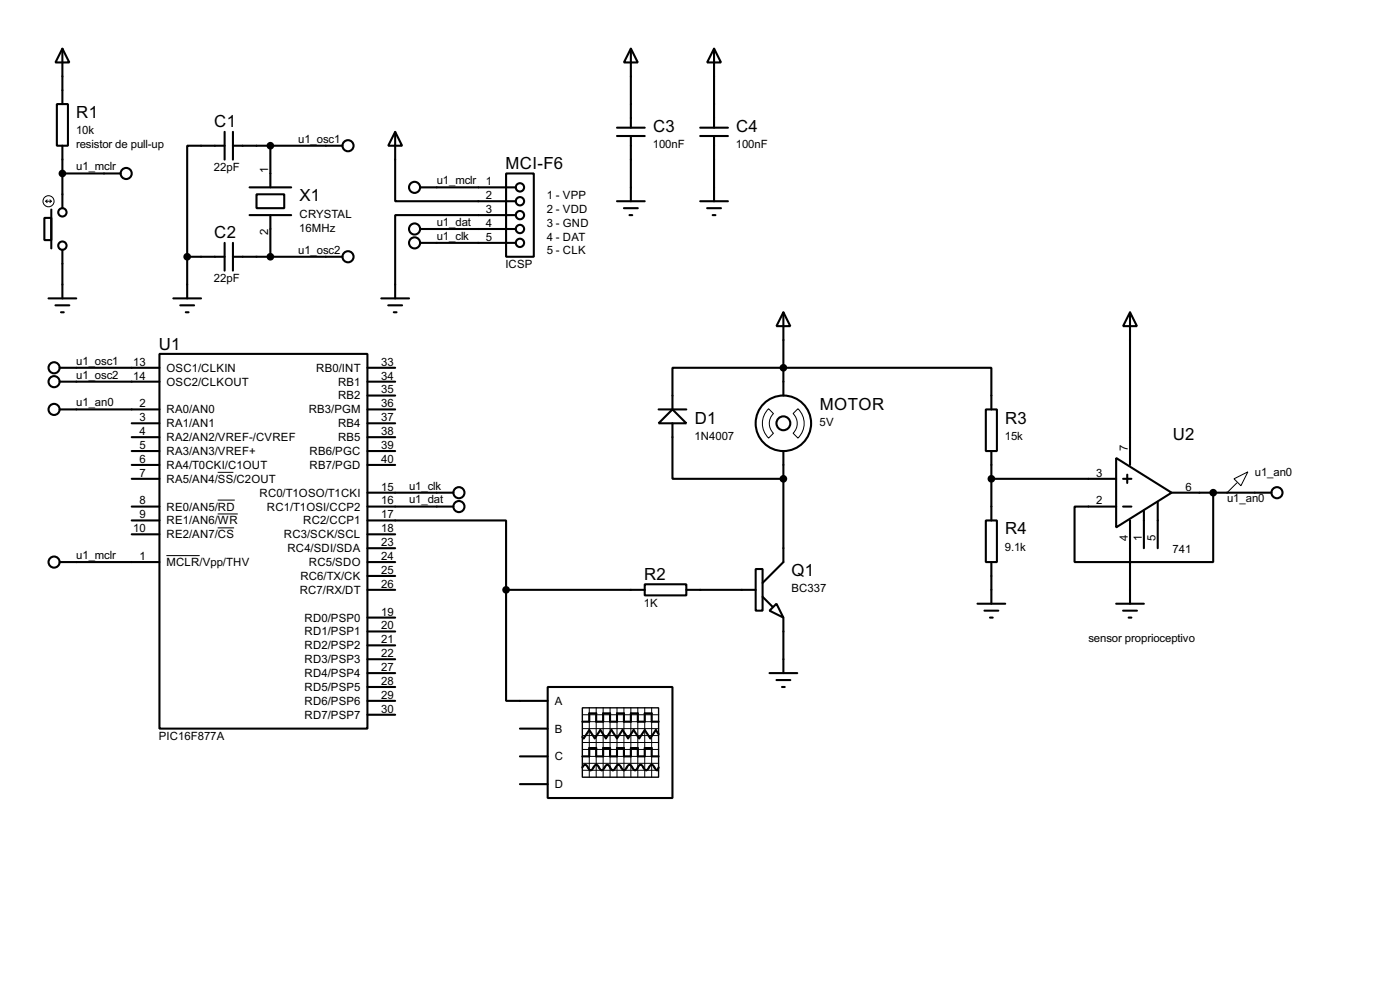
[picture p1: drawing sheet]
<svg xmlns="http://www.w3.org/2000/svg" width="256mm" height="180mm" viewBox="0 0 256 180" stroke-linecap="round" stroke-linejoin="round" font-family="sans-serif">
<g fill="none" stroke="#000" stroke-width=".38">
<path d="M10.4 19h2v7.7h-2zM11.4 8.9l1.3 2.5h-2.5zM11.4 8.9v10.1M115.6 8.9l1.2 2.5h-2.5zM115.6 8.9v14.5M130.8 8.9l1.3 2.5h-2.6zM130.8 8.9v14.5M8.1 39.9h1.3v4h-1.3zM9.4 38.4v7.1M11.4 26.7v11.4M11.4 31.7h10.7M41.1 26.7h-6.8v20.3"/>
<path d="M41.1 24.1v5.1M42.7 26.7h20M42.7 24.1v5.1M45.7 34.3h7.6M45.7 39.4h7.6M47 35.6h5.1v2.5h-5.1zM49.5 26.7v7.6M49.5 39.4v7.6M72.4 24.1l1.3 2.6h-2.6zM72.4 24.1v12.7h22.1M77 34.3h17.5M92.7 31.7h5.1v15.3h-5.1z"/>
<path d="M94.5 39.4h-22.1v15.2M113 36.8h5.1M113 24.9h5.1M113 23.4h5.1M114.3 38.1h2.5M115.3 39.4h.5M115.6 24.9v11.9M128.3 36.8h5M128.3 24.9h5M128.3 23.4h5M129.5 38.1h2.6M130.6 39.4h.5"/>
<path d="M130.8 24.9v11.9M8.9 54.6h5.1M10.2 55.9h2.5M11.2 57.1h.5M11.4 45.7v8.9M31.7 54.6h5.1M33 55.9h2.6M34 57.1h.5M34.3 47v7.6M34.3 47h6.8M41.1 44.4v5.1M42.7 47h20"/>
<path d="M42.7 44.4v5.1M69.8 54.6h5.1M71.1 55.9h2.6M72.1 57.1h.5M77 44.4h17.5M77 41.9h17.5M143.5 57.1l1.3 2.6h-2.6zM143.5 57.1v15.3M207 57.1l1.3 2.6h-2.6zM207 57.1v28M10.9 67.3h18.3M10.9 69.8h18.3"/>
<path d="M10.9 74.9h18.3M24.1 77.5h5.1M29.2 64.8h38.1v68.5h-38.1zM67.3 67.3h5.1M67.3 69.8h5.1M67.3 74.9h5.1M67.3 77.5h5.1M67.3 72.4h5.1M120.6 74.9h5.1M123.2 74.9l2.5 2.6h-5.1zM123.2 74.9v-7.6h58.4v7.6M123.2 77.5v10.1h20.3"/>
<path d="M180.6 74.9h2v7.6h-2zM24.1 92.7h5.1M24.1 87.6h5.1M24.1 80h5.1M24.1 85.1h5.1M24.1 95.2h5.1M24.1 97.8h5.1M24.1 82.5h5.1M67.3 95.2h25.4v12.7M67.3 90.2h15.8M67.3 92.7h15.8M67.3 80h5.1"/>
<path d="M67.3 85.1h5.1M67.3 97.8h5.1M67.3 82.5h5.1M143.5 82.5v20.4l-3.8 3.8M180.6 95.2h2v7.7h-2zM181.6 82.5v12.7M181.6 87.6h22.9M204.5 83.8l10.1 6.4-10.1 6.3zM205.7 92.7h1.6M205.7 87.6h1.6M206.5 86.9v1.5M207 95.2v15.3"/>
<path d="M209.5 93.5v6.8M212.1 91.9v8.4M214.6 90.2h18.3M222.2 90.2v12.7h-25.4v-10.2h7.7M10.9 102.9h18.3M67.3 102.9h5.1M67.3 107.9h5.1M67.3 113h5.1M67.3 115.6h5.1M67.3 118.1h5.1M67.3 105.4h5.1M67.3 100.3h5.1"/>
<path d="M92.7 107.9v20.4h7.6M92.7 107.9h25.4M118.1 106.9h7.6v2.1h-7.6zM125.7 107.9h12.7M138.4 104.1h1.3v7.7h-1.3zM139.7 109.2l1.8 1.8M141 111.8l1.2-1.3 1.3 2.5zM143.5 113v10.2M179.1 110.5h5M180.3 111.8h2.6M181.4 113h.5M181.6 102.9v7.6"/>
<path d="M204.5 110.5h5M205.7 111.8h2.6M206.8 113h.5M67.3 130.8h5.1M67.3 128.3h5.1M67.3 125.7h5.1M67.3 123.2h5.1M67.3 120.6h5.1M95.2 138.4h5.1M95.2 133.3h5.1M100.3 125.7h22.9v20.3h-22.9zM106.7 132.1h1.2v-1.5h1.3v1.5h1.3v-1.5h1.3v1.5h1.2v-1.5h1.3v1.5h1.3v-1.5h1.2v1.5h1.3v-1.5h1.3v1.5h1.2"/>
<path d="M106.7 138.4h1.2v-1.5h1.3v1.5h1.3v-1.5h1.3v1.5h1.2v-1.5h1.3v1.5h1.3v-1.5h1.2v1.5h1.3v-1.5h1.3v1.5h1.2M120.6 134.4l-.5-.8-1 1.5-1-1.5-1 1.5-1-1.5-1 1.5-1.1-1.5-1 1.5-1-1.5-1 1.5-1-1.5-1 1.5-1.1-1.5-1 1.5-.2-.2M141 123.2h5M142.2 124.5h2.6M143.3 125.7h.5M95.2 143.5h5.1M106.7 140.5l.5-.5 .3 .1 .5 .7 .2 .2 .3-.2 .5-.7 .2-.1 .3 .1 .5 .7 .2 .2 .3-.2 .5-.7 .3-.1 .2 .1 .5 .7 .3 .2 .2-.2 .5-.7 .3-.1 .2 .1 .6 .7 .2 .2 .3-.2 .5-.7 .2-.1 .3 .1 .5 .7 .2 .2 .3-.2 .5-.7 .2-.1 .3 .1 .5 .7 .3 .2 .2-.2 .5-.7 .3-.1 .2 .1 .6 .7 .2 .2 .2-.5"/>
<circle cx="11.4" cy="38.9" r=".76"/>
<circle cx="23.1" cy="31.8" r="1.02"/>
<circle cx="63.8" cy="26.7" r="1.02"/>
<circle cx="75.9" cy="34.3" r="1.02"/>
<circle cx="95.2" cy="36.8" r=".76"/>
<circle cx="95.2" cy="34.3" r=".76"/>
<circle cx="95.2" cy="39.4" r=".76"/>
<circle cx="11.4" cy="45" r=".76"/>
<circle cx="63.8" cy="47" r="1.02"/>
<circle cx="75.9" cy="44.5" r="1.02"/>
<circle cx="75.9" cy="41.9" r="1.02"/>
<circle cx="95.2" cy="44.5" r=".76"/>
<circle cx="95.2" cy="41.9" r=".76"/>
<circle cx="9.9" cy="67.3" r="1.02"/>
<circle cx="9.9" cy="74.9" r="1.02"/>
<circle cx="9.9" cy="69.9" r="1.02"/>
<circle cx="143.5" cy="77.5" r="5.1"/>
<circle cx="143.5" cy="77.5" r="1.27"/>
<circle cx="84.1" cy="92.7" r="1.02"/>
<circle cx="84.1" cy="90.2" r="1.02"/>
<circle cx="233.9" cy="90.2" r="1.02"/>
<circle cx="9.9" cy="102.9" r="1.02"/>
</g>
<g fill="none" stroke="#000" stroke-width=".18">
<path d="M8.4 36.8h1M8.4 36.8l.2 .3M8.6 36.6l-.2 .2M9.1 36.6l.3 .2M9.4 36.8l-.3 .3M140.8 74.8l.9 .9a2.51 2.51 0 0 0 0 3.6l-.9 .9a3.7 3.7 0 0 1 0-5.4zM145.3 75.7l.9-.9a3.7 3.7 0 0 1 0 5.4l-.9-.9a2.51 2.51 0 0 0 0-3.6zM39.9 86.4h2.9M39.9 91.5h3.1M39.9 94.1h3.7M39.9 96.6h3M226.1 87.6l2.5-1.2-1.3 2.5z"/>
<path d="M226.6 88.4l-1.8 1.8M30.5 101.7h6.1M106.7 133.3h13.9M106.7 130.8h13.9M106.7 132.1h13.9M106.7 134.6h13.9M106.7 137.2h13.9M106.7 138.4h13.9M106.7 139.7h13.9M106.7 135.9h13.9M107.9 129.5v12.7M109.2 129.5v12.7"/>
<path d="M110.5 129.5v12.7M111.8 129.5v12.7M113 129.5v12.7M114.3 129.5v12.7M115.6 129.5v12.7M116.8 129.5v12.7M118.1 129.5v12.7M119.4 129.5v12.7M106.7 141h13.9"/>
<circle cx="8.9" cy="36.8" r="1.02"/>
</g>
<g fill="#000" stroke="#000" stroke-width=".38">
<circle cx="11.4" cy="31.7" r=".51"/>
<circle cx="49.5" cy="26.7" r=".51"/>
<circle cx="34.3" cy="47" r=".51"/>
<circle cx="49.5" cy="47" r=".51"/>
<circle cx="143.5" cy="67.3" r=".51"/>
<circle cx="143.5" cy="87.6" r=".51"/>
<circle cx="181.6" cy="87.6" r=".51"/>
<circle cx="222.2" cy="90.2" r=".51"/>
<circle cx="92.7" cy="107.9" r=".51"/>
</g>
<path d="M106.7 129.5h13.9v12.7h-13.9z" fill="none" stroke="#000" stroke-width=".25"/>
<g font-size="3.4">
<text x="14" y="21.6">R1</text>
<text x="39.3" y="23.3">C1</text>
<text x="119.6" y="24.2">C3</text>
<text x="134.8" y="24.2">C4</text>
<text x="92.6" y="30.9">MCI-F6</text>
<text x="54.9" y="36.9">X1</text>
<text x="39.3" y="43.6">C2</text>
<text x="29.1" y="64">U1</text>
<text x="127.3" y="77.5">D1</text>
<text x="150.2" y="75">MOTOR</text>
<text x="184.1" y="77.5">R3</text>
<text x="214.9" y="80.5">U2</text>
<text x="184.1" y="97.8">R4</text>
<text x="118" y="106.1">R2</text>
<text x="145" y="105.4">Q1</text>
</g>
<g font-size="2.3">
<text x="13.9" y="24.6">10k</text>
<text x="13.9" y="27.1">resistor de pull-up</text>
<text x="54.6" y="26.1">u1_osc1</text>
<text x="119.6" y="27.1">100nF</text>
<text x="134.8" y="27.1">100nF</text>
<text x="14" y="31.2">u1_mclr</text>
<text x="39.2" y="31.3">22pF</text>
<text x="49.1" y="31.8" transform="rotate(-90 49.1 31.8)">1</text>
<text x="80" y="33.7">u1_mclr</text>
<text x="89" y="33.9">1</text>
<text x="54.9" y="39.8">CRYSTAL</text>
<text x="80" y="41.4">u1_dat</text>
<text x="89" y="36.4">2</text>
<text x="89" y="39">3</text>
<text x="89" y="41.5">4</text>
<text x="100.2" y="36.4">1 - VPP</text>
<text x="100.2" y="38.9">2 - VDD</text>
<text x="100.2" y="41.5">3 - GND</text>
<text x="49.1" y="43.1" transform="rotate(-90 49.1 43.1)">2</text>
<text x="54.6" y="46.4">u1_osc2</text>
<text x="54.8" y="42.4">16MHz</text>
<text x="80" y="43.9">u1_clk</text>
<text x="89" y="44.1">5</text>
<text x="100.2" y="44">4 - DAT</text>
<text x="100.2" y="46.6">5 - CLK</text>
<text x="39.2" y="51.6">22pF</text>
<text x="92.6" y="49.1">ICSP</text>
<text x="14" y="66.8">u1_osc1</text>
<text x="14" y="69.3">u1_osc2</text>
<text x="24.4" y="66.9">13</text>
<text x="24.4" y="69.5">14</text>
<text x="30.5" y="68">OSC1/CLKIN</text>
<text x="30.5" y="70.6">OSC2/CLKOUT</text>
<text x="57.9" y="68">RB0/INT</text>
<text x="61.9" y="70.6">RB1</text>
<text x="69.8" y="69.5">34</text>
<text x="69.8" y="66.9">33</text>
<text x="14" y="74.4">u1_an0</text>
<text x="25.5" y="74.5">2</text>
<text x="25.5" y="77.1">3</text>
<text x="30.5" y="75.6">RA0/AN0</text>
<text x="56.6" y="75.6">RB3/PGM</text>
<text x="61.9" y="73.1">RB2</text>
<text x="69.8" y="77.1">37</text>
<text x="69.8" y="74.5">36</text>
<text x="69.8" y="72">35</text>
<text x="150.2" y="77.9">5V</text>
<text x="25.5" y="79.6">4</text>
<text x="25.5" y="82.2">5</text>
<text x="30.5" y="78.2">RA1/AN1</text>
<text x="30.5" y="80.7">RA2/AN2/VREF-/CVREF</text>
<text x="30.5" y="83.3">RA3/AN3/VREF+</text>
<text x="56.7" y="83.3">RB6/PGC</text>
<text x="61.9" y="80.7">RB5</text>
<text x="61.9" y="78.2">RB4</text>
<text x="69.8" y="82.2">39</text>
<text x="69.8" y="79.6">38</text>
<text x="127.2" y="80.5">1N4007</text>
<text x="184.1" y="80.5">15k</text>
<text x="206.6" y="82.5" transform="rotate(-90 206.6 82.5)">7</text>
<text x="25.5" y="84.7">6</text>
<text x="25.5" y="87.2">7</text>
<text x="30.5" y="85.8">RA4/T0CKI/C1OUT</text>
<text x="30.5" y="88.3">RA5/AN4/SS/C2OUT</text>
<text x="56.7" y="85.8">RB7/PGD</text>
<text x="69.8" y="84.7">40</text>
<text x="69.8" y="89.8">15</text>
<text x="74.9" y="89.6">u1_clk</text>
<text x="200.8" y="87.2">3</text>
<text x="217.2" y="89.8">6</text>
<text x="229.9" y="87.1">u1_an0</text>
<text x="25.5" y="92.3">8</text>
<text x="25.5" y="94.9">9</text>
<text x="30.5" y="93.4">RE0/AN5/RD</text>
<text x="30.5" y="96">RE1/AN6/WR</text>
<text x="47.5" y="90.9">RC0/T1OSO/T1CKI</text>
<text x="48.9" y="93.4">RC1/T1OSI/CCP2</text>
<text x="55.5" y="96">RC2/CCP1</text>
<text x="69.8" y="92.3">16</text>
<text x="69.8" y="94.9">17</text>
<text x="74.9" y="92.1">u1_dat</text>
<text x="200.8" y="92.3">2</text>
<text x="224.8" y="91.9">u1_an0</text>
<text x="24.4" y="97.4">10</text>
<text x="30.5" y="98.5">RE2/AN7/CS</text>
<text x="52" y="98.5">RC3/SCK/SCL</text>
<text x="52.7" y="101">RC4/SDI/SDA</text>
<text x="69.8" y="97.4">18</text>
<text x="69.8" y="99.9">23</text>
<text x="184.1" y="100.8">9.1k</text>
<text x="206.6" y="98.9" transform="rotate(-90 206.6 98.9)">4</text>
<text x="209.2" y="98.9" transform="rotate(-90 209.2 98.9)">1</text>
<text x="211.7" y="98.9" transform="rotate(-90 211.7 98.9)">5</text>
<text x="214.8" y="101.1">741</text>
<text x="14" y="102.3">u1_mclr</text>
<text x="25.5" y="102.5">1</text>
<text x="30.5" y="103.6">MCLR/Vpp/THV</text>
<text x="55" y="106.1">RC6/TX/CK</text>
<text x="56.6" y="103.6">RC5/SDO</text>
<text x="69.8" y="107.6">26</text>
<text x="69.8" y="105">25</text>
<text x="69.8" y="102.5">24</text>
<text x="54.9" y="108.7">RC7/RX/DT</text>
<text x="55.8" y="113.7">RD0/PSP0</text>
<text x="69.8" y="112.6">19</text>
<text x="117.9" y="111">1K</text>
<text x="145" y="108.4">BC337</text>
<text x="55.8" y="116.3">RD1/PSP1</text>
<text x="55.8" y="118.8">RD2/PSP2</text>
<text x="69.8" y="115.2">20</text>
<text x="69.8" y="117.7">21</text>
<text x="199.4" y="117.5">sensor proprioceptivo</text>
<text x="55.8" y="123.9">RD4/PSP4</text>
<text x="55.8" y="121.4">RD3/PSP3</text>
<text x="69.8" y="125.3">28</text>
<text x="69.8" y="122.8">27</text>
<text x="69.8" y="120.3">22</text>
<text x="55.8" y="131.5">RD7/PSP7</text>
<text x="55.8" y="129">RD6/PSP6</text>
<text x="55.8" y="126.4">RD5/PSP5</text>
<text x="69.8" y="130.4">30</text>
<text x="69.8" y="127.9">29</text>
<text x="101.6" y="129">A</text>
<text x="29.1" y="135.4">PIC16F877A</text>
<text x="101.6" y="134.1">B</text>
<text x="101.6" y="139.1">C</text>
<text x="101.6" y="144.2">D</text>
</g>
</svg>
